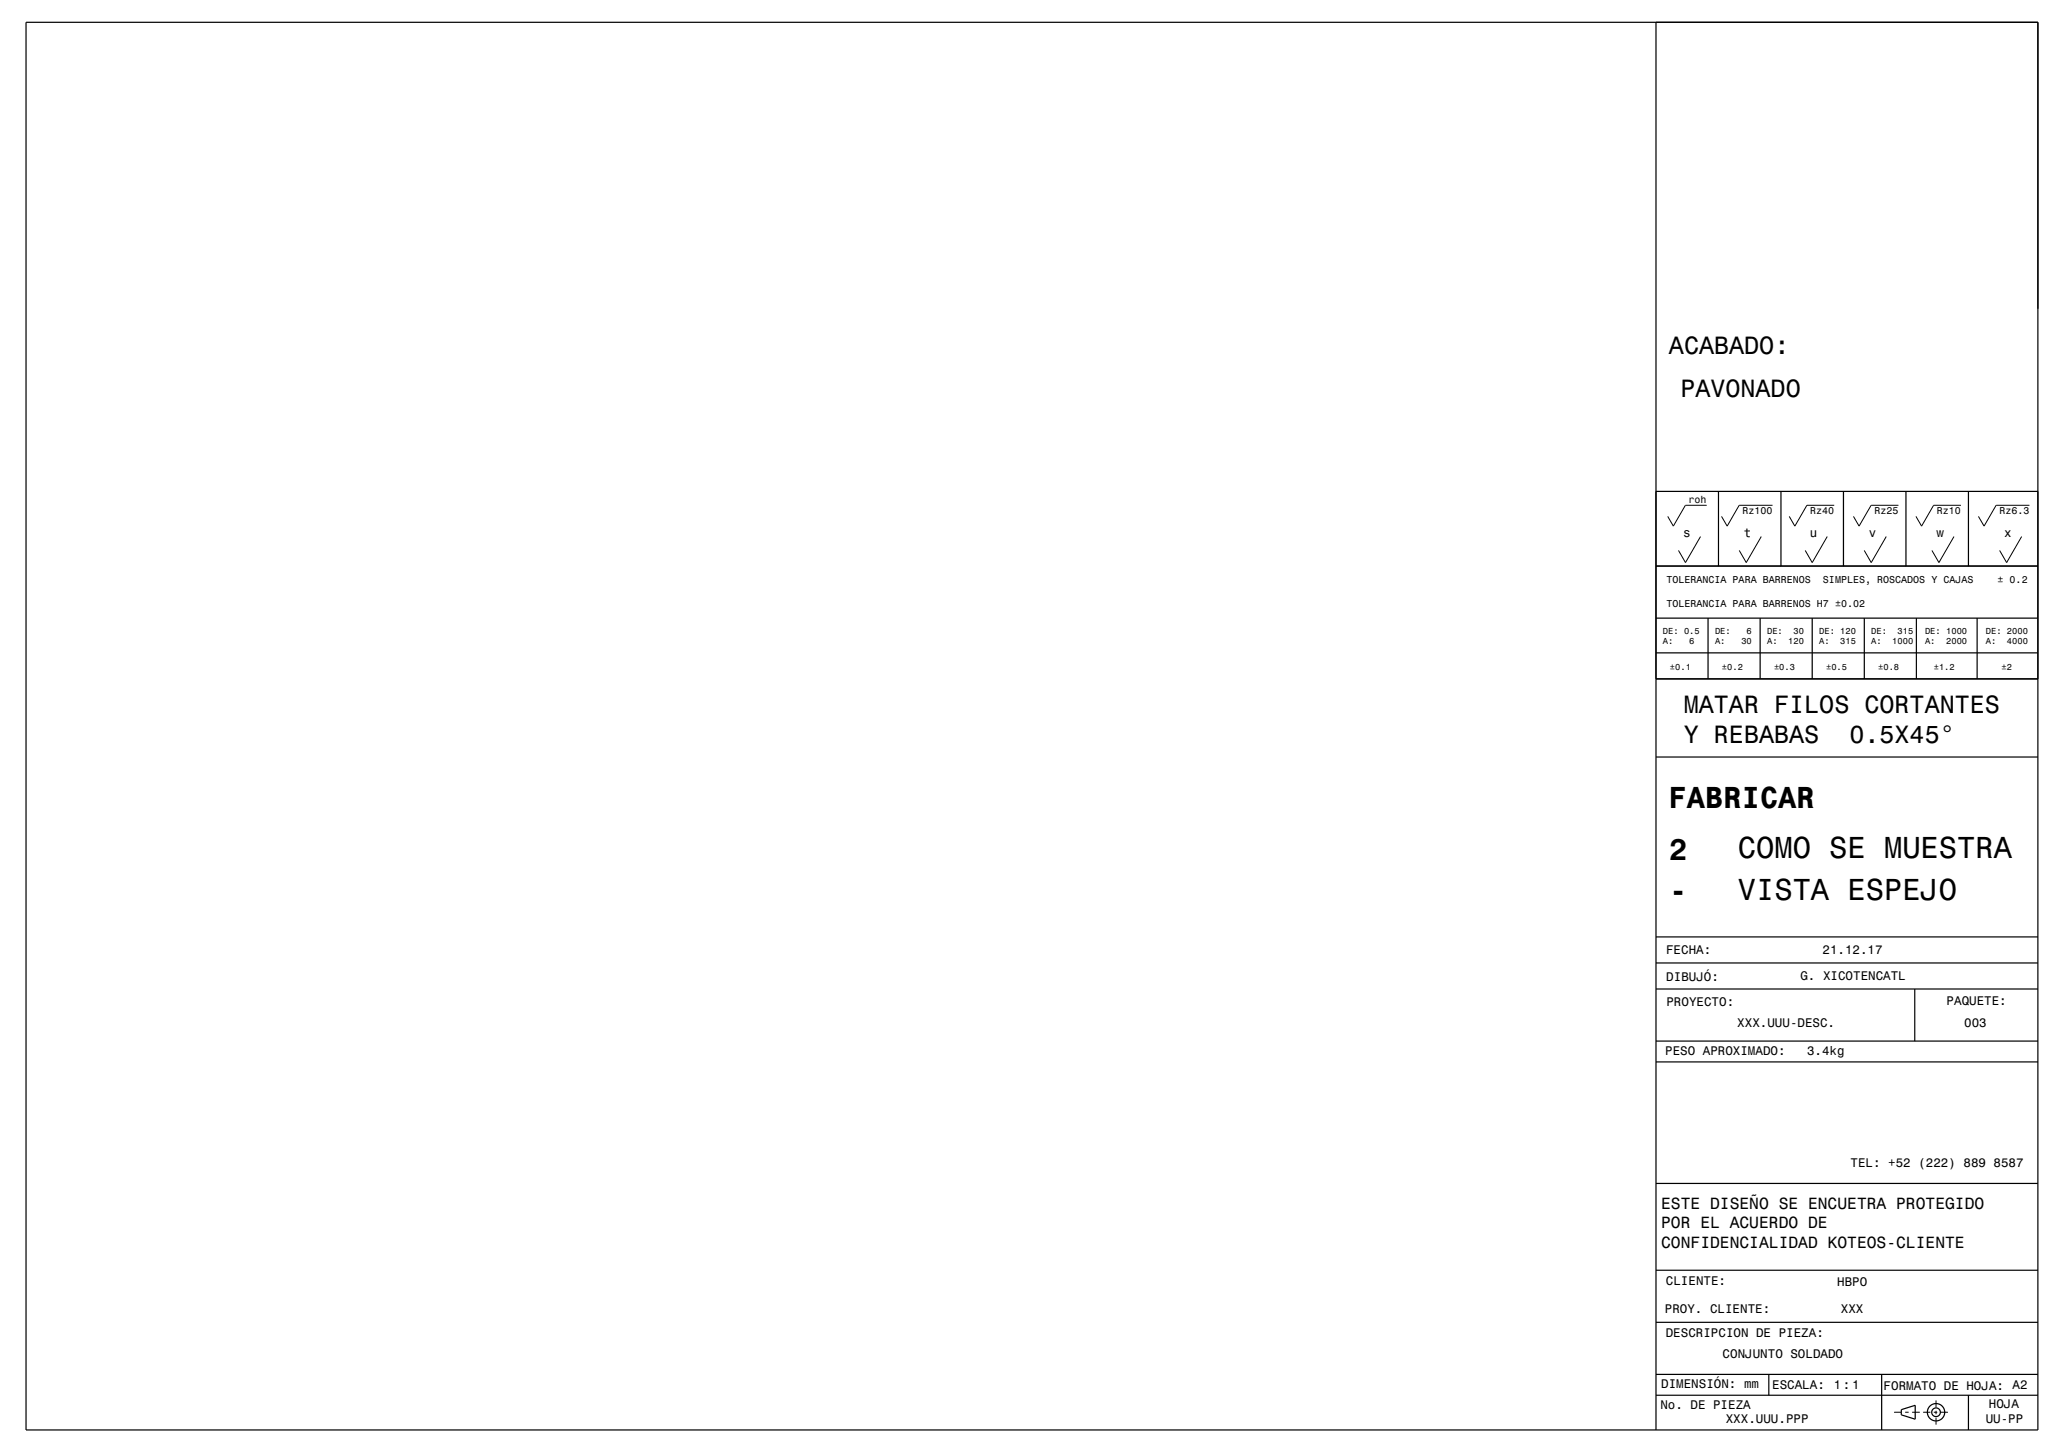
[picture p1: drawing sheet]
<svg xmlns="http://www.w3.org/2000/svg" width="594mm" height="420mm" viewBox="0 0 594 420" stroke-linecap="round" stroke-linejoin="round" font-family="sans-serif">
<g fill="none" stroke="#000" stroke-width=".35">
<path d="M7.5 6.4h580.4v406.1h-580.4zM477.7 6.4v406.1M477.7 141.8h110.2M495.8 141.8v21.5M513.8 141.8v21.5M531.8 141.8v21.5M549.8 141.8v21.5M567.9 141.8v21.5M477.7 163.3h110.2M477.7 178.3h110.2M492.8 178.3v17.5M507.8 178.3v17.5"/>
<path d="M522.8 178.3v17.5M537.8 178.3v17.5M552.9 178.3v17.5M570.4 178.3v17.5M477.7 195.8h110.2M477.7 188.3h110.2M477.7 218.4h110.2M477.7 270.3h110.2M477.7 277.8h110.2M477.7 285.3h110.2M552.4 285.3v15M477.7 306.3h110.2"/>
<path d="M477.7 300.3h110.2M477.7 341.4h110.2M477.7 366.4h110.2M477.7 396.5h110.2M477.7 381.4h110.2M510.3 396.5v6M542.8 396.5v16M477.7 402.5h110.2M548.5 406.6l4-1.2v4l-4-1.3zM567.9 402.5v10"/>
<circle cx="558.5" cy="407.4" r="2.5"/>
<circle cx="558.5" cy="407.4" r="1.25"/>
</g>
<g fill="none" stroke="#000" stroke-width=".29">
<path d="M490.6 154.8l-4.4 7.5-2-3.5M492.4 145.8h-6.2l-3.5 6-1.6-2.8M508.1 154.8l-4.3 7.5-2-3.5M511.4 145.8h-9.7l-3.4 6-1.7-2.8M527.1 154.8l-4.3 7.5-2-3.5M529.2 145.8h-7.9l-3.5 6-1.6-2.8M544.2 154.8l-4.4 7.5-2-3.5M547.7 145.8h-7.9l-3.5 6-1.6-2.8M563.7 154.8l-4.3 7.5-2.1-3.5M565.7 145.8h-7.9l-3.4 6-1.7-2.8M583.2 154.8l-4.3 7.5-2-3.5M585.5 145.8h-9.6l-3.5 6-1.6-2.8"/>
<path d="M546.4 407.4h2.2M549.6 407.4h1M551.6 407.4h2.2M554.8 407.4h2.1M557.9 407.4h1M558.5 404v2M558.5 407v1M558.5 409v2M559.9 407.4h2.1"/>
</g>
<g font-size="8.8">
<text x="481.4" y="233.2">FABRICAR</text>
<text x="481.5" y="248">2</text>
<text x="501.4" y="247.6">COMO SE MUESTRA</text>
<text x="481.5" y="259.9">-</text>
<text x="501.4" y="259.5">VISTA ESPEJO</text>
</g>
<g font-size="7.2">
<text x="481.5" y="102.1">ACABADO:</text>
<text x="484.8" y="114.5">PAVONADO</text>
<text x="485.8" y="205.8">MATAR FILOS CORTANTES</text>
<text x="485.8" y="214.4">Y REBABAS</text>
<text x="533.5" y="214.4">0.5X45°</text>
</g>
<g font-size="4.7">
<text x="479.2" y="348.7">ESTE DISEÑO SE ENCUETRA PROTEGIDO</text>
<text x="479.2" y="354.3">POR EL ACUERDO DE</text>
<text x="479.2" y="359.9">CONFIDENCIALIDAD KOTEOS-CLIENTE</text>
</g>
<g font-size="3.6">
<text x="485.6" y="154.8">s</text>
<text x="503.1" y="154.8">t</text>
<text x="522.1" y="154.8">u</text>
<text x="539.2" y="154.8">v</text>
<text x="558.7" y="154.8">w</text>
<text x="578.2" y="154.8">x</text>
<text x="480.7" y="275.2">FECHA:</text>
<text x="525.8" y="275.3">21.12.17</text>
<text x="480.7" y="283.1">DIBUJÓ:</text>
<text x="519.4" y="282.7">G. XICOTENCATL</text>
<text x="480.8" y="290.3">PROYECTO:</text>
<text x="561.6" y="290">PAQUETE:</text>
<text x="501.2" y="296.3">XXX.UUU-DESC.</text>
<text x="566.7" y="296.3">003</text>
<text x="480.4" y="304.3">PESO APROXIMADO:</text>
<text x="521.3" y="304.5">3.4kg</text>
<text x="533.9" y="336.6">TEL: +52 (222) 889 8587</text>
<text x="480.6" y="370.7">CLIENTE:</text>
<text x="530" y="370.9">HBPO</text>
<text x="480.3" y="378.7">PROY. CLIENTE:</text>
<text x="531.1" y="378.6">XXX</text>
<text x="480.6" y="385.8">DESCRIPCION DE PIEZA:</text>
<text x="497" y="391.8">CONJUNTO SOLDADO</text>
<text x="479.2" y="400.5">DIMENSIÓN: mm</text>
<text x="511.3" y="400.6">ESCALA:</text>
<text x="529" y="400.7">1:1</text>
<text x="543.4" y="400.9">FORMATO DE HOJA: A2</text>
<text x="479" y="406.4">No. DE PIEZA</text>
<text x="573.8" y="406.1">HOJA</text>
<text x="497.9" y="410.6">XXX.UUU.PPP</text>
<text x="572.8" y="410.6">UU-PP</text>
</g>
<g font-size="2.9">
<text x="487.1" y="145.2">roh</text>
<text x="502.7" y="148.4">Rz100</text>
<text x="522.2" y="148.4">Rz40</text>
<text x="540.7" y="148.4">Rz25</text>
<text x="558.8" y="148.4">Rz10</text>
<text x="576.8" y="148.4">Rz6.3</text>
<text x="480.7" y="168.1">TOLERANCIA PARA BARRENOS</text>
<text x="525.9" y="168.1">SIMPLES, ROSCADOS Y CAJAS</text>
<text x="576.3" y="168.1">± 0.2</text>
<text x="480.7" y="175">TOLERANCIA PARA BARRENOS H7 ±0.02</text>
</g>
<g font-size="2.5">
<text x="479.7" y="182.7">DE: 0.5</text>
<text x="479.7" y="185.8">A:</text>
<text x="487.3" y="185.8">6</text>
<text x="494.8" y="182.7">DE:</text>
<text x="494.8" y="185.8">A:</text>
<text x="502.4" y="185.8">30</text>
<text x="503.9" y="182.7">6</text>
<text x="509.8" y="182.7">DE:</text>
<text x="509.8" y="185.8">A:</text>
<text x="515.9" y="185.8">120</text>
<text x="517.4" y="182.7">30</text>
<text x="524.8" y="182.7">DE: 120</text>
<text x="524.8" y="185.8">A:</text>
<text x="530.9" y="185.8">315</text>
<text x="539.8" y="182.7">DE:</text>
<text x="539.8" y="185.8">A:</text>
<text x="545.9" y="185.8">1000</text>
<text x="547.4" y="182.7">315</text>
<text x="555.4" y="182.7">DE: 1000</text>
<text x="555.4" y="185.8">A:</text>
<text x="561.4" y="185.8">2000</text>
<text x="572.9" y="182.7">DE: 2000</text>
<text x="572.9" y="185.8">A:</text>
<text x="579" y="185.8">4000</text>
<text x="481.7" y="193.3">±0.1</text>
<text x="496.8" y="193.3">±0.2</text>
<text x="511.8" y="193.3">±0.3</text>
<text x="526.8" y="193.3">±0.5</text>
<text x="541.8" y="193.3">±0.8</text>
<text x="557.9" y="193.3">±1.2</text>
<text x="577.4" y="193.3">±2</text>
</g>
</svg>
